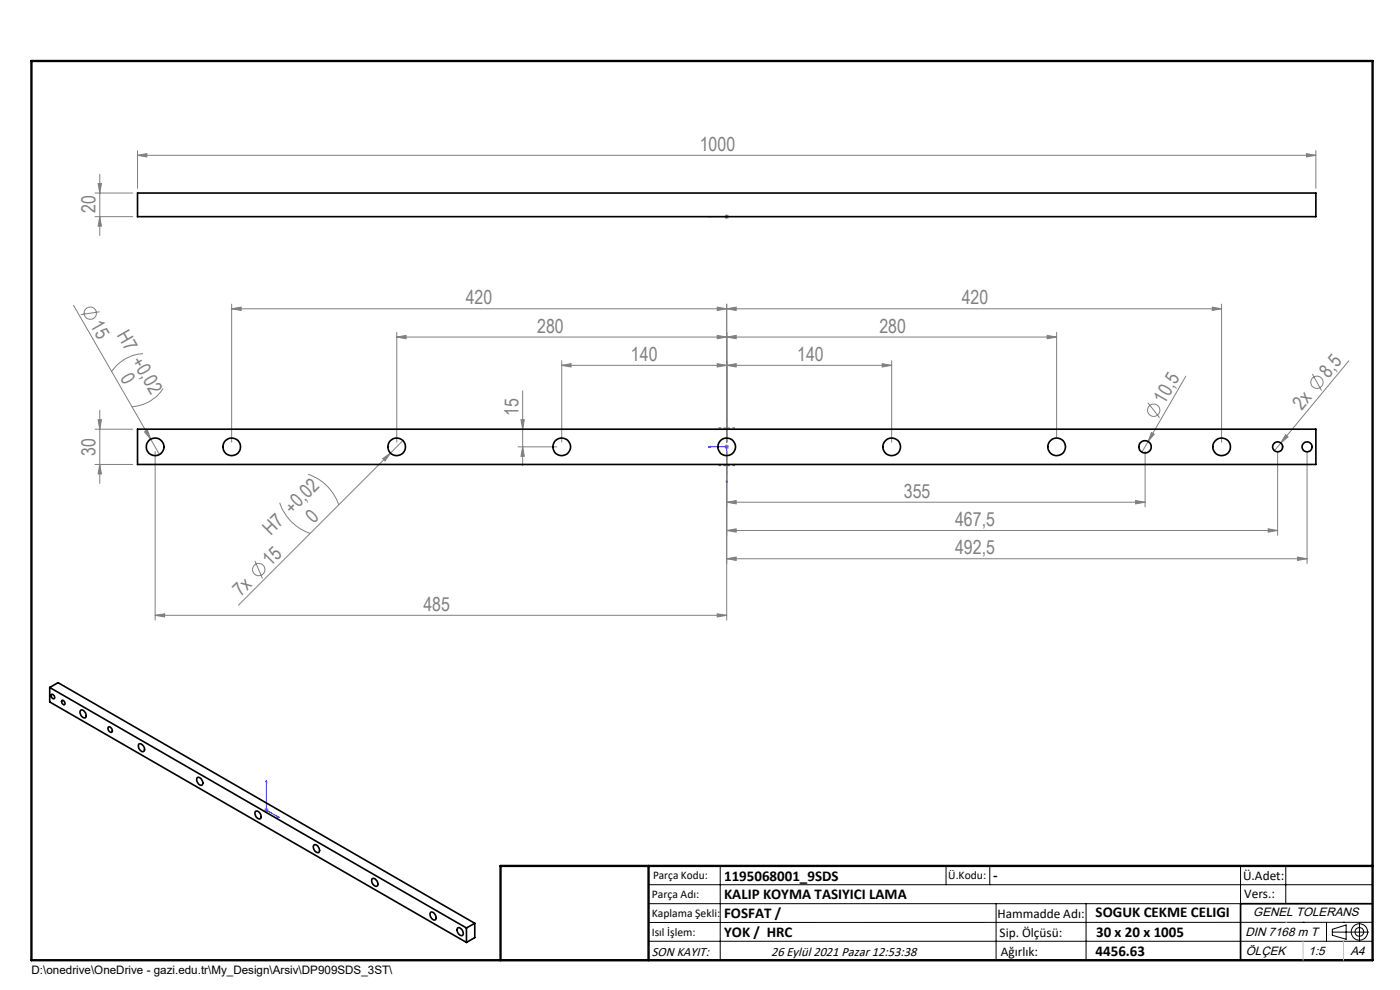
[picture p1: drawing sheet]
<svg xmlns="http://www.w3.org/2000/svg" width="297mm" height="210mm" viewBox="0 0 297 210" stroke-linecap="round" stroke-linejoin="round" font-family="sans-serif">
<g fill="none" stroke="#808080" stroke-width=".21">
<path d="M20.8 38.9h.7l-.3 2zM21.2 37v12.9M29.2 32.9l2-.3v.7zM29.2 32v8M29.2 32.9h250M277.1 32.6l2.1 .3-2.1 .4zM279.2 32v8M20.1 46h8.1M20.1 40.9h8.1M21.2 46l.3 2h-.7zM153.7 46h1M153.8 45.6l.7 .7"/>
<path d="M154.2 45.5v1M154.5 45.6l-.7 .7M15.6 64.8l18.2 31.6M21.1 66.1l-4 .6M30.3 75a8.5 8.5 0 0 0-6.7 3.9M49.1 65.5l2.1-.4v.8zM49.1 64.5v29.3M84.2 71.5l1.9-.4v.8zM84.2 70.5v23.3M119.2 77.5l1.9-.4v.7zM119.2 76.5v17.3M152.2 77.1l2 .4-2 .3z"/>
<path d="M152.2 71.1l2 .4-2 .4zM152.2 65.1l2 .4-2 .4zM154.2 77.5l2-.4v.7zM154.2 71.5l2-.4v.8zM154.2 65.5l2-.4v.8zM154.2 64.5v29.3M187.1 77.1l2.1 .4-2.1 .3zM189.2 77.5h-70M189.2 76.5v17.3M222.1 71.1l2.1 .4-2.1 .4zM224.2 71.5h-140M224.2 70.5v22.2"/>
<path d="M251.6 79.8l-9.3 16.1M257.2 65.1l2 .4-2 .4zM259.2 65.5h-210.1M259.2 64.5v29.3M278.4 79.3l2 3.6M286.1 76.5l-14.4 17.5M20.1 91h8.1M20.1 98.5h8.1M20.8 89h.7l-.3 2zM21.2 98.5l.3 2h-.7zM21.2 87v15.5M30.7 91.6l.6-.3 .7 1.9z"/>
<path d="M32.9 95.8v35.7M34.6 82.4a8.6 8.6 0 0 1-6.7 3.9M81.2 97.3l1.6-1.2-1.1 1.7zM82.8 96.1l-32.2 32.3M85.5 93.4l-2.7 2.7M109.9 94.8h8.2M110.5 89h.7l-.3 2zM110.9 94.8l.3 2h-.7zM110.9 82.9v15.9M153.7 94.8h1M153.8 94.4l.7 .7M154.2 95.8v35.7"/>
<path d="M154.2 94.3v1M154.5 94.4l-.7 .7M242.9 95.8v11.7M243.5 85.4l2.5 3.2M244.3 91.7l.6 .4-1.3 1.6zM271 95.8v17.8M271.7 94l-1.3 1.6M272.7 92.2l.6 .5-1.6 1.3zM277.3 95.8v23.7M54.1 119l1.6 3.7M59.3 106.6a10.2 10.2 0 0 0 6.6 6.6M65.3 100.6a10.2 10.2 0 0 1 6.6 6.5"/>
<path d="M154.2 106.5l2-.3v.7zM154.2 106.5h88.7M154.2 112.5l2-.3v.7zM154.2 118.5l2-.3v.7zM154.2 112.5h116.8M154.2 118.5h123.1M240.9 106.2l2 .3-2 .4zM269 112.2l2 .3-2 .4zM275.3 118.2l2 .3-2 .4zM32.9 130.5l2-.3v.7zM32.9 130.5h121.3M152.2 130.2l2 .3-2 .4z"/>
<path d="M56 171.9h1M56.2 171.5l.7 .7M56.5 171.4v1M56.9 171.5l-.7 .7"/>
<circle cx="19.1" cy="66.4" r="1.3"/>
<circle cx="244.8" cy="87" r="1.3"/>
<circle cx="279.4" cy="81.1" r="1.3"/>
<circle cx="54.9" cy="120.8" r="1.3"/>
</g>
<g fill="none" stroke="#000" stroke-width=".21">
<path d="M137.6 187.7h153.6M137.6 191.7h153.6M137.6 199.7h153.6M152.8 183.7v20M200.7 183.7v4M210 183.7v4M211.3 191.7v12M230.4 191.7v12M263.2 183.7v20M272.8 183.7v8M276.4 195.6h.1M281.4 195.6v4.1"/>
<path d="M282.6 197.7h7.8M282.6 197.1l3-.9v3l-3-.8zM285 195.6h.1M288.4 195.8v3.8M291.2 195.6l-153.6 .1"/>
<circle cx="288.4" cy="197.7" r="1.74"/>
<circle cx="288.4" cy="197.7" r=".93"/>
</g>
<path d="M150.3 46h3.9M150.3 46h.4h-.4M154.1 46h.2zM154.2 46h.1M150.3 94.8h3.9v7.7M150.3 94.8l.4-.1v.2zM154.1 102.1h.2l-.1 .4zM56.5 165.6l.1 .3-.2-.1zM56.5 165.6v6.3l2.7 1.5M59 173.2l.2 .2-.2-.1z" fill="none" stroke="#00f" stroke-width=".21"/>
<path d="M152.9 98.8h-.4M152.9 90.8h-.4M154.2 97.5v-.4M154.2 89.5v-.4M154.2 92v.5M155.4 98.8h.5M155.4 90.8h.5M154.2 100v.5" fill="none" stroke="#808000" stroke-width=".21" stroke-dasharray="15.2 1.3 1.3 1.3"/>
<path d="M153.5 98.8h1.3M153.5 90.8h1.3M154.2 90.2v1.2M154.2 98.2v1.2" fill="none" stroke="#808000" stroke-width=".21"/>
<path d="M291.2 191.7h-28v12M106.2 203.7h185" fill="none" stroke="#000" stroke-width=".35"/>
<path d="M6.7 12.9h284.5v190.8h-284.5zM137.6 183.7v20M291.2 183.7h-185v20" fill="none" stroke="#000" stroke-width=".5"/>
<path d="M272.8 195.6h.1M276.4 199.7v4M285 199.7v4" fill="none" stroke="#c0c0c0" stroke-width=".21"/>
<g fill="#00f">
<path d="M150.3 46h.4zM154.1 46h.2z"/>
<path d="M150.3 94.8l.4-.1v.2zM154.1 102.1h.2l-.1 .4z"/>
<path d="M59 173.2l.2 .2-.2-.1zM56.5 165.6l.1 .3-.2-.1z"/>
</g>
<g fill="#808080">
<path d="M30.7 91.6l.6-.3 .7 1.9z"/>
<path d="M81.2 97.3l1.6-1.2-1.1 1.7z"/>
<path d="M272.7 92.2l.6 .5-1.6 1.3z"/>
<path d="M244.3 91.7l.6 .4-1.3 1.6z"/>
<path d="M152.2 77.1l2 .4-2 .3zM119.2 77.5l1.9-.4v.7zM152.2 71.1l2 .4-2 .4zM84.2 71.5l1.9-.4v.8zM152.2 65.1l2 .4-2 .4zM49.1 65.5l2.1-.4v.8z"/>
<path d="M29.2 32.9l2-.3v.7zM277.1 32.6l2.1 .3-2.1 .4zM154.2 77.5l2-.4v.7zM187.1 77.1l2.1 .4-2.1 .3zM154.2 71.5l2-.4v.8zM222.1 71.1l2.1 .4-2.1 .4zM154.2 65.5l2-.4v.8zM257.2 65.1l2 .4-2 .4zM32.9 130.5l2-.3v.7zM152.2 130.2l2 .3-2 .4zM154.2 106.5l2-.3v.7zM240.9 106.2l2 .3-2 .4z"/>
<path d="M154.2 112.5l2-.3v.7zM269 112.2l2 .3-2 .4z"/>
<path d="M275.3 118.2l2 .3-2 .4zM154.2 118.5l2-.3v.7z"/>
<path d="M110.9 94.8l.3 2h-.7zM110.5 89h.7l-.3 2z"/>
<path d="M20.8 38.9h.7l-.3 2zM21.2 46l.3 2h-.7zM20.8 89h.7l-.3 2zM21.2 98.5l.3 2h-.7z"/>
</g>
<g fill="none" stroke="#000" stroke-width=".35">
<path d="M29.2 40.9h250v5.1h-250zM29.2 91h250v7.5h-250zM10.5 145.8l88.5 51M10.5 145.8v3.1l88.5 51M10.5 145.8l1.8-1 88.4 51.1M10.9 147.3a.54 .54 0 0 1 .6 .3 .54 .54 0 0 1-.1 .6 .68 .68 0 0 1-.5-.9zM13.1 148.6a.56 .56 0 0 1 .6 .3 .56 .56 0 0 1-.1 .6 .68 .68 0 0 1-.5-.9zM17.1 150.6a1.08 1.08 0 0 1 1 1.7 1.13 1.13 0 0 1-1-1.7zM23 154.2a.7 .7 0 0 1 .7 .4 .7 .7 0 0 1-.1 .8 .79 .79 0 0 1-.6-1.2zM29.4 157.9a.99 .99 0 0 1 1.1 .4 .99 .99 0 0 1-.1 1.1 1.15 1.15 0 0 1-1-1.5zM41.9 164.9a1.08 1.08 0 0 1 .9 1.7 1.14 1.14 0 0 1-.9-1.7zM54.2 172.1a.99 .99 0 0 1 1 .5 .99 .99 0 0 1 0 1.1 1.11 1.11 0 0 1-1-1.6z"/>
<path d="M66.6 179.2a1.08 1.08 0 0 1 1 1.7 1.13 1.13 0 0 1-1-1.7zM78.9 186.4a.99 .99 0 0 1 1.1 .5 .99 .99 0 0 1-.1 1.1 1.15 1.15 0 0 1-1-1.6zM91.3 193.6a.99 .99 0 0 1 1.2 1.2 .6 .6 0 0 1-.6 .3 .6 .6 0 0 1-.5-.6l-.2-.5zM97.1 196.8a1 1 0 0 1 1 .5 1 1 0 0 1-.1 1.2 1.16 1.16 0 0 1-.9-1.7zM99 196.8v3.1M100.7 195.9l-1.7 .9M100.7 195.9v3l-1.7 1"/>
<circle cx="32.9" cy="94.8" r="1.87"/>
<circle cx="49.1" cy="94.8" r="1.87"/>
<circle cx="84.1" cy="94.8" r="1.87"/>
<circle cx="119.2" cy="94.8" r="1.87"/>
<circle cx="154.2" cy="94.8" r="1.87"/>
<circle cx="189.2" cy="94.8" r="1.87"/>
<circle cx="224.2" cy="94.8" r="1.87"/>
<circle cx="242.9" cy="94.8" r="1.31"/>
<circle cx="259.2" cy="94.8" r="1.87"/>
<circle cx="271" cy="94.8" r="1.06"/>
<circle cx="277.3" cy="94.8" r="1.06"/>
</g>
<g font-size="4.1" fill="#808080">
<text x="148.5" y="32">1000</text>
<text x="20.3" y="45.1" transform="rotate(-90 20.3 45.1)">20</text>
<text x="98.8" y="64.6">420</text>
<text x="204" y="64.6">420</text>
<text x="19" y="69" transform="rotate(60 19 69)">15</text>
<text x="24.7" y="71.1" transform="rotate(60 24.7 71.1)">H7 +0,02</text>
<text x="114" y="70.6">280</text>
<text x="186.6" y="70.6">280</text>
<text x="133.9" y="76.6">140</text>
<text x="169.1" y="76.6">140</text>
<text x="25.4" y="80.1" transform="rotate(60 25.4 80.1)">0</text>
<text x="281.9" y="80.3" transform="rotate(-50 281.9 80.3)">8,5</text>
<text x="110" y="88.2" transform="rotate(-90 110 88.2)">15</text>
<text x="247.1" y="85.8" transform="rotate(-60 247.1 85.8)">10,5</text>
<text x="276.2" y="87.2" transform="rotate(-50 276.2 87.2)">2x</text>
<text x="20.3" y="96.6" transform="rotate(-90 20.3 96.6)">30</text>
<text x="191.7" y="105.6">355</text>
<text x="57.4" y="113.7" transform="rotate(-45 57.4 113.7)">H7 +0,02</text>
<text x="66.6" y="111.1" transform="rotate(-45 66.6 111.1)">0</text>
<text x="202.6" y="111.6">467,5</text>
<text x="202.6" y="117.6">492,5</text>
<text x="57.4" y="120.3" transform="rotate(-45 57.4 120.3)">15</text>
<text x="51.1" y="126.6" transform="rotate(-45 51.1 126.6)">7x</text>
<text x="89.8" y="129.6">485</text>
</g>
<g font-size="3.2">
<text x="153.6" y="186.8">1195068001_9SDS</text>
<text x="153.6" y="190.8">KALIP KOYMA TASIYICI LAMA</text>
<text x="210.7" y="186.6">-</text>
<text x="153.6" y="194.8">FOSFAT /</text>
<text x="232.4" y="194.5">SOGUK CEKME CELIGI</text>
<text x="153.6" y="198.8">YOK / HRC</text>
<text x="232.4" y="202.8">4456.63</text>
<text x="232.5" y="198.8">30 x 20 x 1005</text>
</g>
<g font-size="2.8">
<text x="263.7" y="186.7">Ü.Adet:</text>
<text x="263.9" y="190.5">Vers.:</text>
<text x="211.6" y="194.8">Hammadde Adı:</text>
<text x="138.3" y="202.8">SON KAYIT:</text>
<text x="163.6" y="202.8">26 Eylül 2021 Pazar 12:53:38</text>
<text x="212.1" y="198.7">Sip. Ölçüsü:</text>
<text x="212.3" y="202.7">Ağırlık:</text>
</g>
<g font-size="2.6">
<text x="265.9" y="194.4">GENEL TOLERANS</text>
<text x="264.2" y="198.5">DIN 7168 m T</text>
<text x="264.3" y="202.6">ÖLÇEK</text>
<text x="277.6" y="202.6">1:5</text>
<text x="286.5" y="202.6">A4</text>
</g>
<g font-size="2.5">
<text x="138.3" y="190.5">Parça Adı:</text>
<text x="138.5" y="186.5">Parça Kodu:</text>
<text x="201.2" y="186.5">Ü.Kodu:</text>
<text x="138.3" y="194.5">Kaplama Şekli:</text>
<text x="138.3" y="198.6">Isıl İşlem:</text>
<text x="6.7" y="206.7">D:\onedrive\OneDrive - gazi.edu.tr\My_Design\Arsiv\DP909SDS_3ST\</text>
</g>
</svg>
